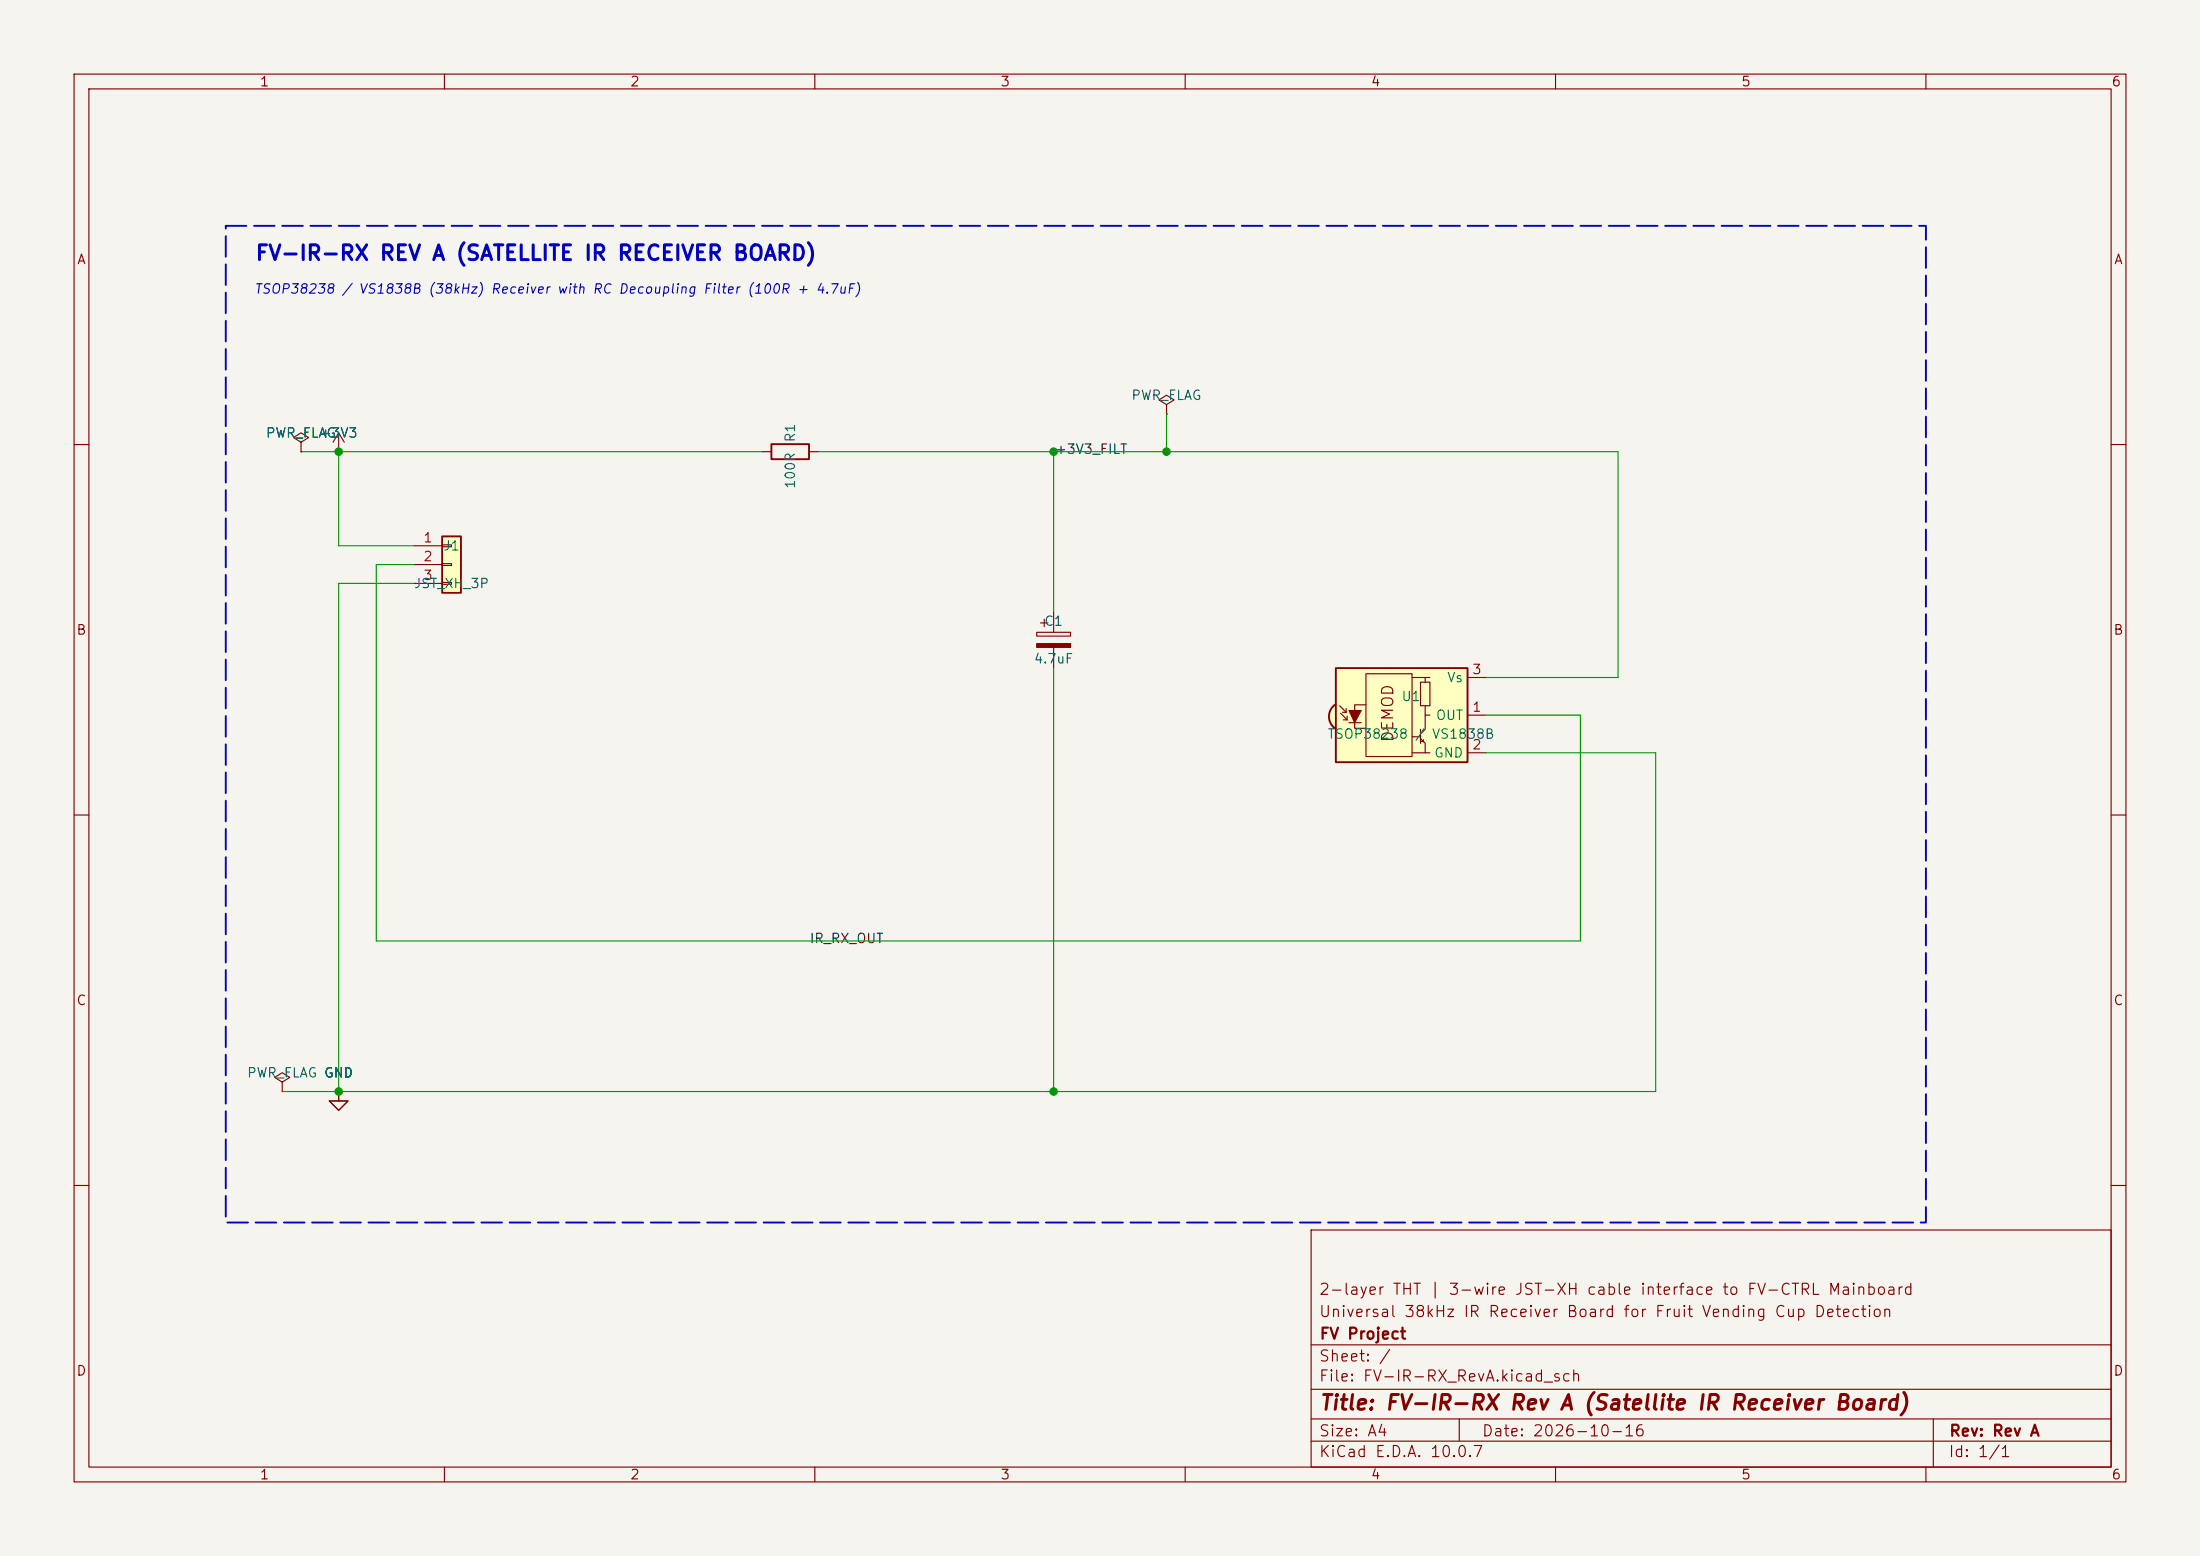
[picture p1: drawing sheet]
<svg xmlns="http://www.w3.org/2000/svg" width="297mm" height="210mm" viewBox="0 0 297 210" stroke-linecap="round" stroke-linejoin="round" font-family="sans-serif">
<path d="M0 0h297v210h-297z" fill="#f5f4ef" stroke="#f5f4ef" stroke-width=".14"/>
<g fill="none" stroke="#840000" stroke-width=".15">
<path d="M10 10h277v190h-277zM12 12h273v186h-273zM60 10v2M110 10v2M160 10v2M210 10v2M260 10v2M45.7 58.4l-.7 1.3M45.7 58.4l.8 1.3M45.7 58.4v2.6M157.5 54.6l1-.6-1-.7-1 .7 1 .6v1.3M157.5 55.9h.1"/>
<path d="M10 60h2M45.7 61h.1M102.9 61h1.2M109.2 61h1.3M285 60h2M10 110h2M285 110h2M38.1 146.1l1-.7-1-.6-1 .6 1 .7v1.2M38.1 147.3h.1M10 160h2M177 166h108v32h-108zM285 160h2"/>
<path d="M60 198v2M110 198v2M160 198v2M177 194.5h108M177 191.5h108M177 187.5h108M177 181.5h108M197 191.5v3M210 198v2M260 198v2M261 191.5v6.5"/>
</g>
<path d="M104.1 59.9h5.1v2.1h-5.1z" fill="none" stroke="#840000" stroke-width=".25"/>
<path d="M180 95.3l.2-.2 1.2 1.6-1.2 1.6a1.97 1.97 0 0 1-.2-3z" fill="#ffffc2" stroke="#ffffc2" stroke-width=".14"/>
<path d="M180.3 90.2h17.8v12.7h-17.8z" fill="#ffffc2"/>
<path d="M180.2 95.1a1.97 1.97 0 0 0 0 3.2M180.3 90.2h17.8v12.7h-17.8z" fill="none" stroke="#840000" stroke-width=".25"/>
<g fill="none" stroke="#840000" stroke-width=".15">
<path d="M140 85.3h4.5v.6h-4.5zM140.5 84.1h1M141 83.6v1M142.2 82.6v2.7M142.2 87.4v2.8M180.8 95.3l.9 .8M181 96.3l.9 .9M181.2 96.1h.5M181.4 97.2h.5M181.7 95.6v.5M181.9 96.6v.6M182.1 97.5h1.7"/>
<path d="M184.4 90.9h6.2v11.2h-6.2zM184.4 95.1h-1.5v3.2h1.5M190.6 91.4h1.8M190.6 99.4h1.2M191.8 92.1h1.2v3.2h-1.2zM191.8 99.7l.6 .6v1.3h.6M191.8 98.4v1.9M192.2 99.8v.3h-.3M192.4 95.3v1.2M193 96.5h-.6v1.9l-.6 .7M193 91.4h-.6v.7M198.1 91.4h2.6"/>
<path d="M198.1 96.5h2.6M190.6 101.6h1.8M198.1 101.6h2.6"/>
</g>
<g fill="#840000" stroke="#840000" stroke-width=".15">
<path d="M182.1 95.9h1.7l-.9 1.6z"/>
<path d="M140 86.9h4.5v.5h-4.5z"/>
</g>
<path d="M59.7 72.4h2.5v7.6h-2.5z" fill="#ffffc2"/>
<path d="M59.7 72.4h2.5v7.6h-2.5z" fill="none" stroke="#840000" stroke-width=".25"/>
<path d="M40.6 59.7l1.1-.6-1.1-.7-1 .7 1 .6v1.3M40.6 61h.1M45.7 61h.1M55.9 73.7h3.8M55.9 76.2h3.8M55.9 78.7h3.8M59.7 73.5h1.3v.3h-1.3zM59.7 76.1h1.3v.2h-1.3zM59.7 78.6h1.3v.3h-1.3zM45.7 147.3v1.3h1.3l-1.3 1.3-1.3-1.3h1.3M45.7 147.3h.1" fill="none" stroke="#840000" stroke-width=".15"/>
<path d="M157.5 55.9v5.1M40.6 61h62.3M45.7 61v12.7h10.2M55.9 76.2h-5.1v50.8h162.6v-30.5h-12.7M55.9 78.7h-10.2v68.6M110.5 61h107.9v30.4h-17.7M142.2 61v21.6M142.2 90.2v57.1M200.7 101.6h22.8v45.7h-185.4" fill="none" stroke="#009600" stroke-width=".15"/>
<path d="M30.5 30.5h229.5v134.5h-229.5z" fill="none" stroke="#0000c2" stroke-width=".25" stroke-dasharray="2.8 1"/>
<g fill="#009600" stroke="#009600" stroke-width=".14">
<circle cx="45.7" cy="147.3" r=".51"/>
<circle cx="142.2" cy="61" r=".51"/>
<circle cx="157.5" cy="61" r=".51"/>
<circle cx="142.2" cy="147.3" r=".51"/>
<circle cx="45.7" cy="61" r=".51"/>
</g>
<text font-size="2" fill="#0000c2" x="34.4" y="35.6">FV-IR-RX REV A (SATELLITE IR RECEIVER BOARD)</text>
<text font-size="2" fill="#840000" x="178" y="190.8">Title: FV-IR-RX Rev A (Satellite IR Receiver Board)</text>
<g font-size="1.5" fill="#840000">
<text x="188.5" y="100.3" transform="rotate(-90 188.5 100.3)">DEMOD</text>
<text x="178" y="178.1">Universal 38kHz IR Receiver Board for Fruit Vending Cup Detection</text>
<text x="178" y="175.1">2-layer THT | 3-wire JST-XH cable interface to FV-CTRL Mainboard</text>
<text x="178" y="184.1">Sheet: /</text>
<text x="178" y="181.1">FV Project</text>
<text x="178" y="186.8">File: FV-IR-RX_RevA.kicad_sch</text>
<text x="178" y="197">KiCad E.D.A. 10.0.7</text>
<text x="178" y="194.2">Size: A4</text>
<text x="200" y="194.2">Date: 2026-10-16</text>
<text x="263" y="197">Id: 1/1</text>
<text x="263" y="194.2">Rev: Rev A</text>
</g>
<g font-size="1.3" fill="#840000">
<text x="35" y="12">1</text>
<text x="85" y="12">2</text>
<text x="135" y="12">3</text>
<text x="185" y="12">4</text>
<text x="235" y="12">5</text>
<text x="285" y="12">6</text>
<text x="10.3" y="36">A</text>
<text x="285.3" y="36">A</text>
<text x="10.2" y="86">B</text>
<text x="285.2" y="86">B</text>
<text x="10.2" y="136">C</text>
<text x="285.2" y="136">C</text>
<text x="10.2" y="186">D</text>
<text x="285.2" y="186">D</text>
<text x="35" y="200">1</text>
<text x="85" y="200">2</text>
<text x="135" y="200">3</text>
<text x="185" y="200">4</text>
<text x="235" y="200">5</text>
<text x="285" y="200">6</text>
</g>
<text font-size="1.3" fill="#0000c2" x="34.2" y="40">TSOP38238 / VS1838B (38kHz) Receiver with RC Decoupling Filter (100R + 4.7uF)</text>
<g font-size="1.3" fill="#006464">
<text x="35.8" y="59.4">PWR_FLAG</text>
<text x="43.1" y="59.4">+3V3</text>
<text x="107.6" y="59.8" transform="rotate(-90 107.6 59.8)">R1</text>
<text x="152.6" y="54.3">PWR_FLAG</text>
<text x="107.6" y="66.1" transform="rotate(-90 107.6 66.1)">100R</text>
<text x="59.7" y="74.6">J1</text>
<text x="55.8" y="79.7">JST_XH_3P</text>
<text x="139.5" y="89.9">4.7uF</text>
<text x="140.9" y="84.8">C1</text>
<text x="189.1" y="94.9">U1</text>
<text x="195.3" y="92.4">Vs</text>
<text x="179.1" y="100">TSOP38238</text>
<text x="190.9" y="100">/ VS1838B</text>
<text x="193.8" y="97.5">OUT</text>
<text x="193.5" y="102.6">GND</text>
<text x="33.3" y="145.7">PWR_FLAG GND</text>
<text x="43.7" y="145.7">GND</text>
</g>
<g font-size="1.3" fill="#0f0f0f">
<text x="142.3" y="61.6">+3V3_FILT</text>
<text x="109.2" y="127.6">IR_RX_OUT</text>
</g>
<g font-size="1.3" fill="#a90000">
<text x="57.1" y="73.5">1</text>
<text x="57.1" y="76.1">2</text>
<text x="57.1" y="78.6">3</text>
<text x="198.7" y="91.3">3</text>
<text x="198.7" y="96.4">1</text>
<text x="198.7" y="101.5">2</text>
</g>
</svg>
